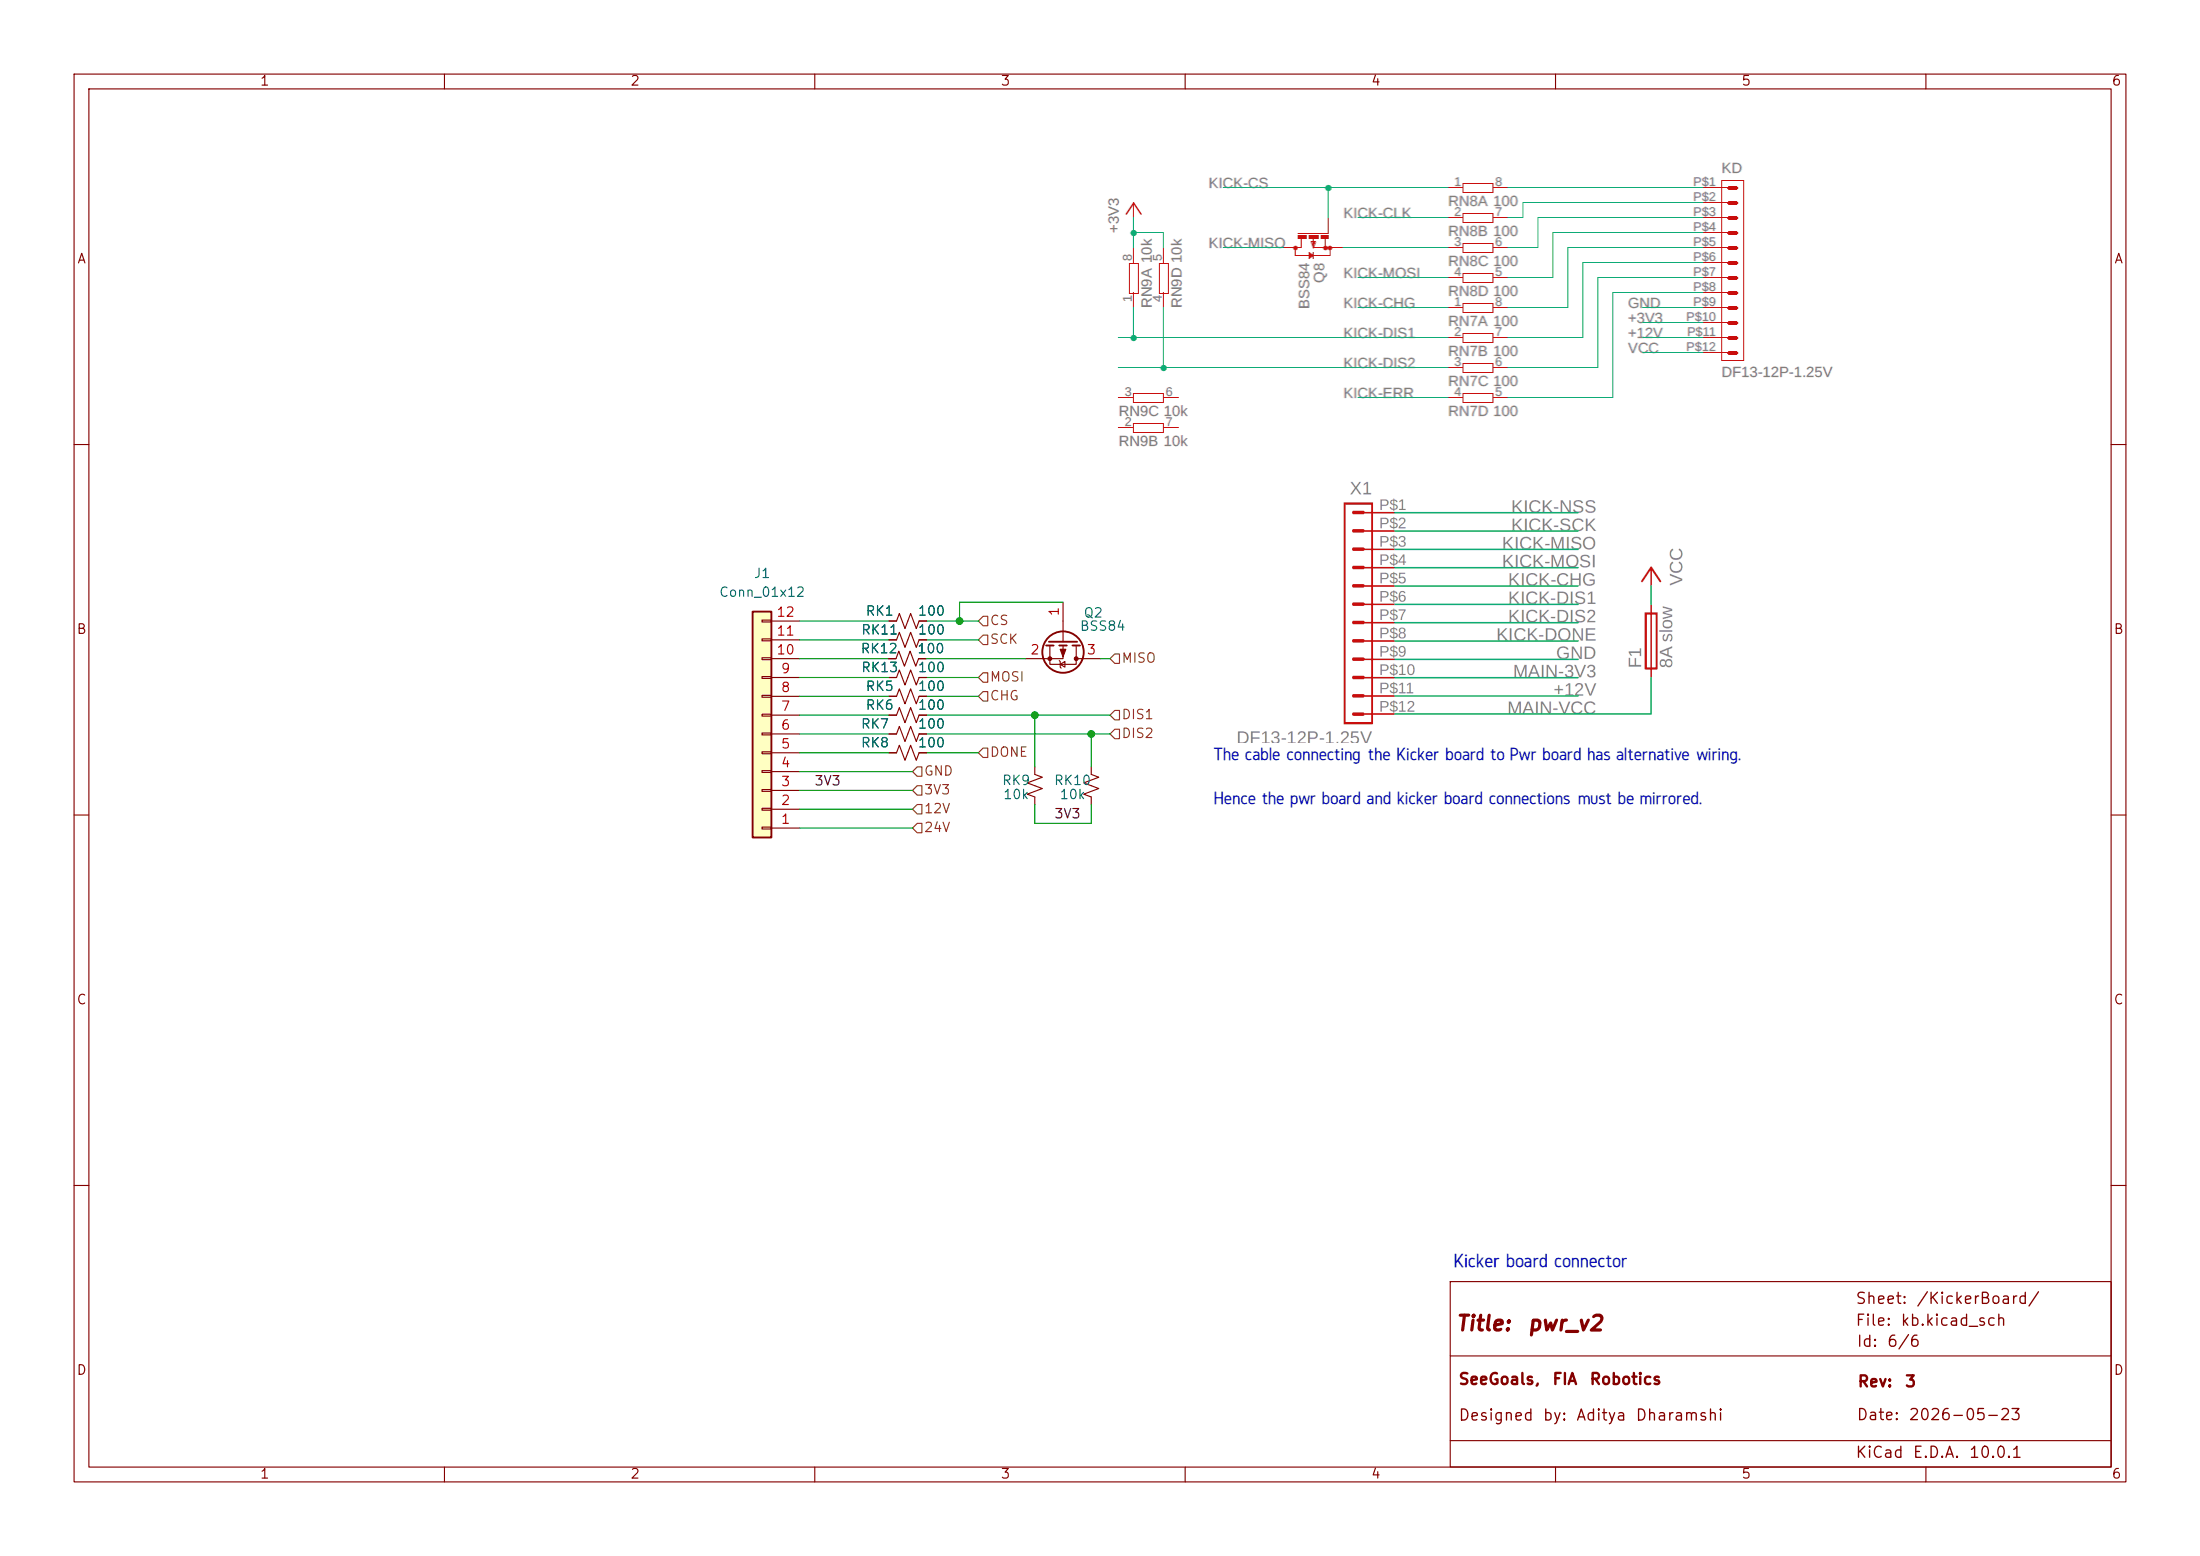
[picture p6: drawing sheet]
(kicad_sch
 (version 20260306)
 (generator "eeschema")
 (generator_version "10.0")
 (paper "A4")
 (title_block
  (title "pwr_v2")
  (date "2026-05-23")
  (rev "3")
  (company "Buck regulator circuits to generate 12V, 5V and 3.3V supplies.")
  (comment 1 "Kicker board connector"))
 (lib_symbols
  (symbol "Connector_Generic:Conn_01x12"
   (pin_names
    (offset 1.016) (hide yes)) (exclude_from_sim no) (in_bom yes) (on_board yes)
   (in_pos_files yes)
   (duplicate_pin_numbers_are_jumpers no)
   (property "Reference" "J" (at 0 15.24 0) (show_name no) (do_not_autoplace no) (effects (font (size 1.27 1.27))))
   (property "Value" "Conn_01x12" (at 0 -17.78 0) (show_name no) (do_not_autoplace no) (effects (font (size 1.27 1.27))))
   (property "Footprint" "" (at 0 0 0) (show_name no) (do_not_autoplace no) (hide yes) (effects (font (size 1.27 1.27))))
   (property "Datasheet" "" (at 0 0 0) (show_name no) (do_not_autoplace no) (hide yes) (effects (font (size 1.27 1.27))))
   (property "Description" "Generic connector, single row, 01x12, script generated (kicad-library-utils/schlib/autogen/connector/)" (at 0 0 0) (show_name no) (do_not_autoplace no) (hide yes) (effects (font (size 1.27 1.27))))
   (symbol "Conn_01x12_1_1"
    (rectangle (start -1.27 13.97) (end 1.27 -16.51) (stroke (width 0.254) (type default)) (fill (type background)))
    (rectangle (start -1.27 12.827) (end 0 12.573) (stroke (width 0.1524) (type default)) (fill (type none)))
    (rectangle (start -1.27 10.287) (end 0 10.033) (stroke (width 0.1524) (type default)) (fill (type none)))
    (rectangle (start -1.27 7.747) (end 0 7.493) (stroke (width 0.1524) (type default)) (fill (type none)))
    (rectangle (start -1.27 5.207) (end 0 4.953) (stroke (width 0.1524) (type default)) (fill (type none)))
    (rectangle (start -1.27 2.667) (end 0 2.413) (stroke (width 0.1524) (type default)) (fill (type none)))
    (rectangle (start -1.27 0.127) (end 0 -0.127) (stroke (width 0.1524) (type default)) (fill (type none)))
    (rectangle (start -1.27 -2.413) (end 0 -2.667) (stroke (width 0.1524) (type default)) (fill (type none)))
    (rectangle (start -1.27 -4.953) (end 0 -5.207) (stroke (width 0.1524) (type default)) (fill (type none)))
    (rectangle (start -1.27 -7.493) (end 0 -7.747) (stroke (width 0.1524) (type default)) (fill (type none)))
    (rectangle (start -1.27 -10.033) (end 0 -10.287) (stroke (width 0.1524) (type default)) (fill (type none)))
    (rectangle (start -1.27 -12.573) (end 0 -12.827) (stroke (width 0.1524) (type default)) (fill (type none)))
    (rectangle (start -1.27 -15.113) (end 0 -15.367) (stroke (width 0.1524) (type default)) (fill (type none)))
    (pin passive line (at -5.08 12.7 0) (length 3.81) (name "Pin_1" (effects (font (size 1.27 1.27)))) (number "1" (effects (font (size 1.27 1.27)))))
    (pin passive line (at -5.08 10.16 0) (length 3.81) (name "Pin_2" (effects (font (size 1.27 1.27)))) (number "2" (effects (font (size 1.27 1.27)))))
    (pin passive line (at -5.08 7.62 0) (length 3.81) (name "Pin_3" (effects (font (size 1.27 1.27)))) (number "3" (effects (font (size 1.27 1.27)))))
    (pin passive line (at -5.08 5.08 0) (length 3.81) (name "Pin_4" (effects (font (size 1.27 1.27)))) (number "4" (effects (font (size 1.27 1.27)))))
    (pin passive line (at -5.08 2.54 0) (length 3.81) (name "Pin_5" (effects (font (size 1.27 1.27)))) (number "5" (effects (font (size 1.27 1.27)))))
    (pin passive line (at -5.08 0 0) (length 3.81) (name "Pin_6" (effects (font (size 1.27 1.27)))) (number "6" (effects (font (size 1.27 1.27)))))
    (pin passive line (at -5.08 -2.54 0) (length 3.81) (name "Pin_7" (effects (font (size 1.27 1.27)))) (number "7" (effects (font (size 1.27 1.27)))))
    (pin passive line (at -5.08 -5.08 0) (length 3.81) (name "Pin_8" (effects (font (size 1.27 1.27)))) (number "8" (effects (font (size 1.27 1.27)))))
    (pin passive line (at -5.08 -7.62 0) (length 3.81) (name "Pin_9" (effects (font (size 1.27 1.27)))) (number "9" (effects (font (size 1.27 1.27)))))
    (pin passive line (at -5.08 -10.16 0) (length 3.81) (name "Pin_10" (effects (font (size 1.27 1.27)))) (number "10" (effects (font (size 1.27 1.27)))))
    (pin passive line (at -5.08 -12.7 0) (length 3.81) (name "Pin_11" (effects (font (size 1.27 1.27)))) (number "11" (effects (font (size 1.27 1.27)))))
    (pin passive line (at -5.08 -15.24 0) (length 3.81) (name "Pin_12" (effects (font (size 1.27 1.27)))) (number "12" (effects (font (size 1.27 1.27))))))
   (embedded_fonts no))
  (symbol "Device:R_Small_US"
   (pin_numbers (hide yes))
   (pin_names
    (offset 0.254) (hide yes)) (exclude_from_sim no) (in_bom yes) (on_board yes)
   (in_pos_files yes)
   (duplicate_pin_numbers_are_jumpers no)
   (property "Reference" "R" (at 0.762 0.508 0) (show_name no) (do_not_autoplace no) (effects (font (size 1.27 1.27)) (justify left)))
   (property "Value" "R_Small_US" (at 0.762 -1.016 0) (show_name no) (do_not_autoplace no) (effects (font (size 1.27 1.27)) (justify left)))
   (property "Footprint" "" (at 0 0 0) (show_name no) (do_not_autoplace no) (hide yes) (effects (font (size 1.27 1.27))))
   (property "Datasheet" "" (at 0 0 0) (show_name no) (do_not_autoplace no) (hide yes) (effects (font (size 1.27 1.27))))
   (property "Description" "Resistor, small US symbol" (at 0 0 0) (show_name no) (do_not_autoplace no) (hide yes) (effects (font (size 1.27 1.27))))
   (symbol "R_Small_US_1_1"
    (polyline (pts (xy 0 1.524) (xy 1.016 1.143) (xy 0 0.762) (xy -1.016 0.381) (xy 0 0)) (stroke (width 0) (type default)) (fill (type none)))
    (polyline (pts (xy 0 0) (xy 1.016 -0.381) (xy 0 -0.762) (xy -1.016 -1.143) (xy 0 -1.524)) (stroke (width 0) (type default)) (fill (type none)))
    (pin passive line (at 0 2.54 270) (length 1.016) (name "" (effects (font (size 1.27 1.27)))) (number "1" (effects (font (size 1.27 1.27)))))
    (pin passive line (at 0 -2.54 90) (length 1.016) (name "" (effects (font (size 1.27 1.27)))) (number "2" (effects (font (size 1.27 1.27))))))
   (embedded_fonts no))
  (symbol "Transistor_FET:BSS84"
   (pin_names (hide yes)) (exclude_from_sim no) (in_bom yes) (on_board yes)
   (in_pos_files yes)
   (duplicate_pin_numbers_are_jumpers no)
   (property "Reference" "Q" (at 5.08 1.905 0) (show_name no) (do_not_autoplace no) (effects (font (size 1.27 1.27)) (justify left)))
   (property "Value" "BSS84" (at 5.08 0 0) (show_name no) (do_not_autoplace no) (effects (font (size 1.27 1.27)) (justify left)))
   (property "Footprint" "Package_TO_SOT_SMD:SOT-23" (at 5.08 -1.905 0) (show_name no) (do_not_autoplace no) (hide yes) (effects (font (size 1.27 1.27)
    (italic yes)) (justify left)))
   (property "Datasheet" "http://assets.nexperia.com/documents/data-sheet/BSS84.pdf" (at 5.08 -3.81 0) (show_name no) (do_not_autoplace no) (hide yes) (effects (font (size 1.27 1.27)) (justify left)))
   (property "Description" "-0.13A Id, -50V Vds, P-Channel MOSFET, SOT-23" (at 0 0 0) (show_name no) (do_not_autoplace no) (hide yes) (effects (font (size 1.27 1.27))))
   (symbol "BSS84_0_1"
    (polyline (pts (xy 0.254 1.905) (xy 0.254 -1.905)) (stroke (width 0.254) (type default)) (fill (type none)))
    (polyline (pts (xy 0.254 0) (xy -2.54 0)) (stroke (width 0) (type default)) (fill (type none)))
    (polyline (pts (xy 0.762 2.286) (xy 0.762 1.27)) (stroke (width 0.254) (type default)) (fill (type none)))
    (polyline (pts (xy 0.762 1.778) (xy 3.302 1.778) (xy 3.302 -1.778) (xy 0.762 -1.778)) (stroke (width 0) (type default)) (fill (type none)))
    (polyline (pts (xy 0.762 0.508) (xy 0.762 -0.508)) (stroke (width 0.254) (type default)) (fill (type none)))
    (polyline (pts (xy 0.762 -1.27) (xy 0.762 -2.286)) (stroke (width 0.254) (type default)) (fill (type none)))
    (circle (center 1.651 0) (radius 2.794) (stroke (width 0.254) (type default)) (fill (type none)))
    (polyline (pts (xy 2.286 0) (xy 1.27 0.381) (xy 1.27 -0.381) (xy 2.286 0)) (stroke (width 0) (type default)) (fill (type outline)))
    (polyline (pts (xy 2.54 2.54) (xy 2.54 1.778)) (stroke (width 0) (type default)) (fill (type none)))
    (circle (center 2.54 1.778) (radius 0.254) (stroke (width 0) (type default)) (fill (type outline)))
    (circle (center 2.54 -1.778) (radius 0.254) (stroke (width 0) (type default)) (fill (type outline)))
    (polyline (pts (xy 2.54 -2.54) (xy 2.54 0) (xy 0.762 0)) (stroke (width 0) (type default)) (fill (type none)))
    (polyline (pts (xy 2.794 -0.508) (xy 2.921 -0.381) (xy 3.683 -0.381) (xy 3.81 -0.254)) (stroke (width 0) (type default)) (fill (type none)))
    (polyline (pts (xy 3.302 -0.381) (xy 2.921 0.254) (xy 3.683 0.254) (xy 3.302 -0.381)) (stroke (width 0) (type default)) (fill (type none))))
   (symbol "BSS84_1_1"
    (pin input line (at -5.08 0 0) (length 2.54) (name "G" (effects (font (size 1.27 1.27)))) (number "1" (effects (font (size 1.27 1.27)))))
    (pin passive line (at 2.54 -5.08 90) (length 2.54) (name "S" (effects (font (size 1.27 1.27)))) (number "2" (effects (font (size 1.27 1.27)))))
    (pin passive line (at 2.54 5.08 270) (length 2.54) (name "D" (effects (font (size 1.27 1.27)))) (number "3" (effects (font (size 1.27 1.27))))))
   (embedded_fonts no)))
 (text "Kicker board connector"
  (exclude_from_sim no)
  (at 196.215 170.815 0)
  (effects (font
    (face "Gidole") (size 1.905 1.905)) (justify left)))
 (text "The cable connecting the Kicker board to Pwr board has alternative wiring.\n\nHence the pwr board and kicker board connections must be mirrored."
  (exclude_from_sim no)
  (at 163.83 105.41 0)
  (effects (font
    (face "Gidole") (size 1.778 1.778)) (justify left)))
 (junction
  (at 129.54 83.82)
  (diameter 0)
  (color 0 0 0 0))
 (junction
  (at 147.32 99.06)
  (diameter 0)
  (color 0 0 0 0))
 (junction
  (at 139.7 96.52)
  (diameter 0)
  (color 0 0 0 0))
 (wire
  (pts (xy 107.95 101.6) (xy 120.015 101.6))
  (stroke (width 0) (type default)))
 (wire
  (pts (xy 132.08 86.36) (xy 125.095 86.36))
  (stroke (width 0) (type default)))
 (wire
  (pts (xy 107.95 104.14) (xy 123.19 104.14))
  (stroke (width 0) (type default)))
 (wire
  (pts (xy 139.7 111.125) (xy 147.32 111.125))
  (stroke (width 0) (type default)))
 (wire
  (pts (xy 125.095 99.06) (xy 147.32 99.06))
  (stroke (width 0) (type default)))
 (wire
  (pts (xy 120.015 86.36) (xy 107.95 86.36))
  (stroke (width 0) (type default)))
 (wire
  (pts (xy 107.95 93.98) (xy 120.015 93.98))
  (stroke (width 0) (type default)))
 (wire
  (pts (xy 107.95 99.06) (xy 120.015 99.06))
  (stroke (width 0) (type default)))
 (wire
  (pts (xy 120.015 83.82) (xy 107.95 83.82))
  (stroke (width 0) (type default)))
 (wire
  (pts (xy 143.51 81.28) (xy 129.54 81.28))
  (stroke (width 0) (type default)))
 (wire
  (pts (xy 139.7 108.585) (xy 139.7 111.125))
  (stroke (width 0) (type default)))
 (wire
  (pts (xy 125.095 96.52) (xy 139.7 96.52))
  (stroke (width 0) (type default)))
 (wire
  (pts (xy 107.95 111.76) (xy 123.19 111.76))
  (stroke (width 0) (type default)))
 (wire
  (pts (xy 147.32 99.06) (xy 147.32 103.505))
  (stroke (width 0) (type default)))
 (wire
  (pts (xy 149.86 88.9) (xy 148.59 88.9))
  (stroke (width 0) (type default)))
 (wire
  (pts (xy 139.7 96.52) (xy 139.7 103.505))
  (stroke (width 0) (type default)))
 (wire
  (pts (xy 125.095 91.44) (xy 132.08 91.44))
  (stroke (width 0) (type default)))
 (wire
  (pts (xy 107.95 88.9) (xy 119.9418 88.9))
  (stroke (width 0) (type default)))
 (wire
  (pts (xy 132.08 101.6) (xy 125.095 101.6))
  (stroke (width 0) (type default)))
 (wire
  (pts (xy 107.95 109.22) (xy 123.19 109.22))
  (stroke (width 0) (type default)))
 (wire
  (pts (xy 125.0218 88.9) (xy 138.43 88.9))
  (stroke (width 0) (type default)))
 (wire
  (pts (xy 120.015 91.44) (xy 107.95 91.44))
  (stroke (width 0) (type default)))
 (wire
  (pts (xy 129.54 83.82) (xy 132.08 83.82))
  (stroke (width 0) (type default)))
 (wire
  (pts (xy 132.08 93.98) (xy 125.095 93.98))
  (stroke (width 0) (type default)))
 (wire
  (pts (xy 129.54 81.28) (xy 129.54 83.82))
  (stroke (width 0) (type default)))
 (wire
  (pts (xy 139.7 96.52) (xy 149.86 96.52))
  (stroke (width 0) (type default)))
 (wire
  (pts (xy 147.32 111.125) (xy 147.32 108.585))
  (stroke (width 0) (type default)))
 (wire
  (pts (xy 107.95 106.68) (xy 123.19 106.68))
  (stroke (width 0) (type default)))
 (wire
  (pts (xy 125.095 83.82) (xy 129.54 83.82))
  (stroke (width 0) (type default)))
 (wire
  (pts (xy 107.95 96.52) (xy 120.015 96.52))
  (stroke (width 0) (type default)))
 (wire
  (pts (xy 149.86 99.06) (xy 147.32 99.06))
  (stroke (width 0) (type default)))
 (image
  (at 198.12 39.37)
  (scale 1.58894)
  (data))
 (image
  (at 197.485 82.55)
  (scale 0.190194)
  (data))
 (label "3V3"
  (at 142.24 111.125 0)
  (effects (font (size 1.27 1.27)) (justify left bottom)))
 (label "3V3"
  (at 109.855 106.68 0)
  (effects (font (size 1.27 1.27)) (justify left bottom)))
 (hierarchical_label "MISO"
  (shape input)
  (at 149.86 88.9 0)
  (effects (font (size 1.27 1.27)) (justify left)))
 (hierarchical_label "CHG"
  (shape input)
  (at 132.08 93.98 0)
  (effects (font (size 1.27 1.27)) (justify left)))
 (hierarchical_label "DIS1"
  (shape input)
  (at 149.86 96.52 0)
  (effects (font (size 1.27 1.27)) (justify left)))
 (hierarchical_label "24V"
  (shape input)
  (at 123.19 111.76 0)
  (effects (font (size 1.27 1.27)) (justify left)))
 (hierarchical_label "SCK"
  (shape input)
  (at 132.08 86.36 0)
  (effects (font (size 1.27 1.27)) (justify left)))
 (hierarchical_label "CS"
  (shape input)
  (at 132.08 83.82 0)
  (effects (font (size 1.27 1.27)) (justify left)))
 (hierarchical_label "GND"
  (shape input)
  (at 123.19 104.14 0)
  (effects (font (size 1.27 1.27)) (justify left)))
 (hierarchical_label "3V3"
  (shape input)
  (at 123.19 106.68 0)
  (effects (font (size 1.27 1.27)) (justify left)))
 (hierarchical_label "MOSI"
  (shape input)
  (at 132.08 91.44 0)
  (effects (font (size 1.27 1.27)) (justify left)))
 (hierarchical_label "12V"
  (shape input)
  (at 123.19 109.22 0)
  (effects (font (size 1.27 1.27)) (justify left)))
 (hierarchical_label "DIS2"
  (shape input)
  (at 149.86 99.06 0)
  (effects (font (size 1.27 1.27)) (justify left)))
 (hierarchical_label "DONE"
  (shape input)
  (at 132.08 101.6 0)
  (effects (font (size 1.27 1.27)) (justify left)))
 (symbol
  (lib_id "Device:R_Small_US")
  (at 122.555 99.06 90)
  (unit 1)
  (body_style 1)
  (exclude_from_sim no)
  (in_bom yes)
  (on_board yes)
  (in_pos_files yes)
  (dnp no)
  (property "Reference" "RK7" (at 118.11 97.79 90) (show_name no) (do_not_autoplace no) (effects (font (size 1.27 1.27))))
  (property "Value" "100" (at 125.73 97.79 90) (show_name no) (do_not_autoplace no) (effects (font (size 1.27 1.27))))
  (property "Footprint" "Resistor_SMD:R_0402_1005Metric" (at 122.555 99.06 0) (hide yes) (show_name no) (do_not_autoplace no) (effects (font (size 1.27 1.27))))
  (property "Datasheet" "" (at 122.555 99.06 0) (hide yes) (show_name no) (do_not_autoplace no) (effects (font (size 1.27 1.27))))
  (property "Description" "JLC:C25076" (at 122.555 99.06 0) (hide yes) (show_name no) (do_not_autoplace no) (effects (font (size 1.27 1.27))))
  (property "Datasheet_1" "" (at 122.555 99.06 0) (show_name no) (do_not_autoplace no) (effects (font (size 1.27 1.27))))
  (property "Footprint_1" "" (at 122.555 99.06 0) (show_name no) (do_not_autoplace no) (effects (font (size 1.27 1.27))))
  (property "Height" "" (at 122.555 99.06 0) (show_name no) (do_not_autoplace no) (effects (font (size 1.27 1.27))))
  (property "Manufacturer_Name" "" (at 122.555 99.06 0) (show_name no) (do_not_autoplace no) (effects (font (size 1.27 1.27))))
  (property "Manufacturer_Part_Number" "" (at 122.555 99.06 0) (show_name no) (do_not_autoplace no) (effects (font (size 1.27 1.27))))
  (property "Mouser Part Number" "" (at 122.555 99.06 0) (show_name no) (do_not_autoplace no) (effects (font (size 1.27 1.27))))
  (property "Mouser Price/Stock" "" (at 122.555 99.06 0) (show_name no) (do_not_autoplace no) (effects (font (size 1.27 1.27))))
  (property "Reference_1" "" (at 122.555 99.06 0) (show_name no) (do_not_autoplace no) (effects (font (size 1.27 1.27))))
  (property "Value_1" "" (at 122.555 99.06 0) (show_name no) (do_not_autoplace no) (effects (font (size 1.27 1.27))))
  (property "Voltage" "" (at 122.555 99.06 0) (show_name no) (do_not_autoplace no) (effects (font (size 1.27 1.27))))
  (pin "1")
  (pin "2"))
 (symbol
  (lib_id "Device:R_Small_US")
  (at 122.555 101.6 90)
  (unit 1)
  (body_style 1)
  (exclude_from_sim no)
  (in_bom yes)
  (on_board yes)
  (in_pos_files yes)
  (dnp no)
  (property "Reference" "RK8" (at 118.11 100.33 90) (show_name no) (do_not_autoplace no) (effects (font (size 1.27 1.27))))
  (property "Value" "100" (at 125.73 100.33 90) (show_name no) (do_not_autoplace no) (effects (font (size 1.27 1.27))))
  (property "Footprint" "Resistor_SMD:R_0402_1005Metric" (at 122.555 101.6 0) (hide yes) (show_name no) (do_not_autoplace no) (effects (font (size 1.27 1.27))))
  (property "Datasheet" "" (at 122.555 101.6 0) (hide yes) (show_name no) (do_not_autoplace no) (effects (font (size 1.27 1.27))))
  (property "Description" "JLC:C25076" (at 122.555 101.6 0) (hide yes) (show_name no) (do_not_autoplace no) (effects (font (size 1.27 1.27))))
  (property "Datasheet_1" "" (at 122.555 101.6 0) (show_name no) (do_not_autoplace no) (effects (font (size 1.27 1.27))))
  (property "Footprint_1" "" (at 122.555 101.6 0) (show_name no) (do_not_autoplace no) (effects (font (size 1.27 1.27))))
  (property "Height" "" (at 122.555 101.6 0) (show_name no) (do_not_autoplace no) (effects (font (size 1.27 1.27))))
  (property "Manufacturer_Name" "" (at 122.555 101.6 0) (show_name no) (do_not_autoplace no) (effects (font (size 1.27 1.27))))
  (property "Manufacturer_Part_Number" "" (at 122.555 101.6 0) (show_name no) (do_not_autoplace no) (effects (font (size 1.27 1.27))))
  (property "Mouser Part Number" "" (at 122.555 101.6 0) (show_name no) (do_not_autoplace no) (effects (font (size 1.27 1.27))))
  (property "Mouser Price/Stock" "" (at 122.555 101.6 0) (show_name no) (do_not_autoplace no) (effects (font (size 1.27 1.27))))
  (property "Reference_1" "" (at 122.555 101.6 0) (show_name no) (do_not_autoplace no) (effects (font (size 1.27 1.27))))
  (property "Value_1" "" (at 122.555 101.6 0) (show_name no) (do_not_autoplace no) (effects (font (size 1.27 1.27))))
  (property "Voltage" "" (at 122.555 101.6 0) (show_name no) (do_not_autoplace no) (effects (font (size 1.27 1.27))))
  (pin "1")
  (pin "2"))
 (symbol
  (lib_id "Device:R_Small_US")
  (at 122.555 93.98 90)
  (unit 1)
  (body_style 1)
  (exclude_from_sim no)
  (in_bom yes)
  (on_board yes)
  (in_pos_files yes)
  (dnp no)
  (property "Reference" "RK5" (at 118.745 92.71 90) (show_name no) (do_not_autoplace no) (effects (font (size 1.27 1.27))))
  (property "Value" "100" (at 125.73 92.71 90) (show_name no) (do_not_autoplace no) (effects (font (size 1.27 1.27))))
  (property "Footprint" "Resistor_SMD:R_0402_1005Metric" (at 122.555 93.98 0) (hide yes) (show_name no) (do_not_autoplace no) (effects (font (size 1.27 1.27))))
  (property "Datasheet" "" (at 122.555 93.98 0) (hide yes) (show_name no) (do_not_autoplace no) (effects (font (size 1.27 1.27))))
  (property "Description" "JLC:C25076" (at 122.555 93.98 0) (hide yes) (show_name no) (do_not_autoplace no) (effects (font (size 1.27 1.27))))
  (property "Datasheet_1" "" (at 122.555 93.98 0) (show_name no) (do_not_autoplace no) (effects (font (size 1.27 1.27))))
  (property "Footprint_1" "" (at 122.555 93.98 0) (show_name no) (do_not_autoplace no) (effects (font (size 1.27 1.27))))
  (property "Height" "" (at 122.555 93.98 0) (show_name no) (do_not_autoplace no) (effects (font (size 1.27 1.27))))
  (property "Manufacturer_Name" "" (at 122.555 93.98 0) (show_name no) (do_not_autoplace no) (effects (font (size 1.27 1.27))))
  (property "Manufacturer_Part_Number" "" (at 122.555 93.98 0) (show_name no) (do_not_autoplace no) (effects (font (size 1.27 1.27))))
  (property "Mouser Part Number" "" (at 122.555 93.98 0) (show_name no) (do_not_autoplace no) (effects (font (size 1.27 1.27))))
  (property "Mouser Price/Stock" "" (at 122.555 93.98 0) (show_name no) (do_not_autoplace no) (effects (font (size 1.27 1.27))))
  (property "Reference_1" "" (at 122.555 93.98 0) (show_name no) (do_not_autoplace no) (effects (font (size 1.27 1.27))))
  (property "Value_1" "" (at 122.555 93.98 0) (show_name no) (do_not_autoplace no) (effects (font (size 1.27 1.27))))
  (property "Voltage" "" (at 122.555 93.98 0) (show_name no) (do_not_autoplace no) (effects (font (size 1.27 1.27))))
  (pin "1")
  (pin "2"))
 (symbol
  (lib_id "Device:R_Small_US")
  (at 122.555 86.36 90)
  (unit 1)
  (body_style 1)
  (exclude_from_sim no)
  (in_bom yes)
  (on_board yes)
  (in_pos_files yes)
  (dnp no)
  (property "Reference" "RK11" (at 118.745 85.09 90) (show_name no) (do_not_autoplace no) (effects (font (size 1.27 1.27))))
  (property "Value" "100" (at 125.73 85.09 90) (show_name no) (do_not_autoplace no) (effects (font (size 1.27 1.27))))
  (property "Footprint" "Resistor_SMD:R_0402_1005Metric" (at 122.555 86.36 0) (hide yes) (show_name no) (do_not_autoplace no) (effects (font (size 1.27 1.27))))
  (property "Datasheet" "" (at 122.555 86.36 0) (hide yes) (show_name no) (do_not_autoplace no) (effects (font (size 1.27 1.27))))
  (property "Description" "JLC:C25076" (at 122.555 86.36 0) (hide yes) (show_name no) (do_not_autoplace no) (effects (font (size 1.27 1.27))))
  (property "Datasheet_1" "" (at 122.555 86.36 0) (show_name no) (do_not_autoplace no) (effects (font (size 1.27 1.27))))
  (property "Footprint_1" "" (at 122.555 86.36 0) (show_name no) (do_not_autoplace no) (effects (font (size 1.27 1.27))))
  (property "Height" "" (at 122.555 86.36 0) (show_name no) (do_not_autoplace no) (effects (font (size 1.27 1.27))))
  (property "Manufacturer_Name" "" (at 122.555 86.36 0) (show_name no) (do_not_autoplace no) (effects (font (size 1.27 1.27))))
  (property "Manufacturer_Part_Number" "" (at 122.555 86.36 0) (show_name no) (do_not_autoplace no) (effects (font (size 1.27 1.27))))
  (property "Mouser Part Number" "" (at 122.555 86.36 0) (show_name no) (do_not_autoplace no) (effects (font (size 1.27 1.27))))
  (property "Mouser Price/Stock" "" (at 122.555 86.36 0) (show_name no) (do_not_autoplace no) (effects (font (size 1.27 1.27))))
  (property "Reference_1" "" (at 122.555 86.36 0) (show_name no) (do_not_autoplace no) (effects (font (size 1.27 1.27))))
  (property "Value_1" "" (at 122.555 86.36 0) (show_name no) (do_not_autoplace no) (effects (font (size 1.27 1.27))))
  (property "Voltage" "" (at 122.555 86.36 0) (show_name no) (do_not_autoplace no) (effects (font (size 1.27 1.27))))
  (pin "1")
  (pin "2"))
 (symbol
  (lib_id "Device:R_Small_US")
  (at 122.555 96.52 90)
  (unit 1)
  (body_style 1)
  (exclude_from_sim no)
  (in_bom yes)
  (on_board yes)
  (in_pos_files yes)
  (dnp no)
  (property "Reference" "RK6" (at 118.745 95.25 90) (show_name no) (do_not_autoplace no) (effects (font (size 1.27 1.27))))
  (property "Value" "100" (at 125.73 95.25 90) (show_name no) (do_not_autoplace no) (effects (font (size 1.27 1.27))))
  (property "Footprint" "Resistor_SMD:R_0402_1005Metric" (at 122.555 96.52 0) (hide yes) (show_name no) (do_not_autoplace no) (effects (font (size 1.27 1.27))))
  (property "Datasheet" "" (at 122.555 96.52 0) (hide yes) (show_name no) (do_not_autoplace no) (effects (font (size 1.27 1.27))))
  (property "Description" "JLC:C25076" (at 122.555 96.52 0) (hide yes) (show_name no) (do_not_autoplace no) (effects (font (size 1.27 1.27))))
  (property "Datasheet_1" "" (at 122.555 96.52 0) (show_name no) (do_not_autoplace no) (effects (font (size 1.27 1.27))))
  (property "Footprint_1" "" (at 122.555 96.52 0) (show_name no) (do_not_autoplace no) (effects (font (size 1.27 1.27))))
  (property "Height" "" (at 122.555 96.52 0) (show_name no) (do_not_autoplace no) (effects (font (size 1.27 1.27))))
  (property "Manufacturer_Name" "" (at 122.555 96.52 0) (show_name no) (do_not_autoplace no) (effects (font (size 1.27 1.27))))
  (property "Manufacturer_Part_Number" "" (at 122.555 96.52 0) (show_name no) (do_not_autoplace no) (effects (font (size 1.27 1.27))))
  (property "Mouser Part Number" "" (at 122.555 96.52 0) (show_name no) (do_not_autoplace no) (effects (font (size 1.27 1.27))))
  (property "Mouser Price/Stock" "" (at 122.555 96.52 0) (show_name no) (do_not_autoplace no) (effects (font (size 1.27 1.27))))
  (property "Reference_1" "" (at 122.555 96.52 0) (show_name no) (do_not_autoplace no) (effects (font (size 1.27 1.27))))
  (property "Value_1" "" (at 122.555 96.52 0) (show_name no) (do_not_autoplace no) (effects (font (size 1.27 1.27))))
  (property "Voltage" "" (at 122.555 96.52 0) (show_name no) (do_not_autoplace no) (effects (font (size 1.27 1.27))))
  (pin "1")
  (pin "2"))
 (symbol
  (lib_id "Device:R_Small_US")
  (at 147.32 106.045 180)
  (unit 1)
  (body_style 1)
  (exclude_from_sim no)
  (in_bom yes)
  (on_board yes)
  (in_pos_files yes)
  (dnp no)
  (property "Reference" "RK10" (at 144.78 105.41 0) (show_name no) (do_not_autoplace no) (effects (font (size 1.27 1.27))))
  (property "Value" "10k" (at 144.78 107.315 0) (show_name no) (do_not_autoplace no) (effects (font (size 1.27 1.27))))
  (property "Footprint" "Resistor_SMD:R_0402_1005Metric" (at 147.32 106.045 0) (hide yes) (show_name no) (do_not_autoplace no) (effects (font (size 1.27 1.27))))
  (property "Datasheet" "" (at 147.32 106.045 0) (hide yes) (show_name no) (do_not_autoplace no) (effects (font (size 1.27 1.27))))
  (property "Description" "JLC:C25531" (at 147.32 106.045 0) (hide yes) (show_name no) (do_not_autoplace no) (effects (font (size 1.27 1.27))))
  (property "Datasheet_1" "" (at 147.32 106.045 0) (show_name no) (do_not_autoplace no) (effects (font (size 1.27 1.27))))
  (property "Footprint_1" "" (at 147.32 106.045 0) (show_name no) (do_not_autoplace no) (effects (font (size 1.27 1.27))))
  (property "Height" "" (at 147.32 106.045 0) (show_name no) (do_not_autoplace no) (effects (font (size 1.27 1.27))))
  (property "Manufacturer_Name" "" (at 147.32 106.045 0) (show_name no) (do_not_autoplace no) (effects (font (size 1.27 1.27))))
  (property "Manufacturer_Part_Number" "" (at 147.32 106.045 0) (show_name no) (do_not_autoplace no) (effects (font (size 1.27 1.27))))
  (property "Mouser Part Number" "" (at 147.32 106.045 0) (show_name no) (do_not_autoplace no) (effects (font (size 1.27 1.27))))
  (property "Mouser Price/Stock" "" (at 147.32 106.045 0) (show_name no) (do_not_autoplace no) (effects (font (size 1.27 1.27))))
  (property "Reference_1" "" (at 147.32 106.045 0) (show_name no) (do_not_autoplace no) (effects (font (size 1.27 1.27))))
  (property "Value_1" "" (at 147.32 106.045 0) (show_name no) (do_not_autoplace no) (effects (font (size 1.27 1.27))))
  (property "Voltage" "" (at 147.32 106.045 0) (show_name no) (do_not_autoplace no) (effects (font (size 1.27 1.27))))
  (pin "1")
  (pin "2"))
 (symbol
  (lib_id "Transistor_FET:BSS84")
  (at 143.51 86.36 270)
  (unit 1)
  (body_style 1)
  (exclude_from_sim no)
  (in_bom yes)
  (on_board yes)
  (in_pos_files yes)
  (dnp no)
  (property "Reference" "Q2" (at 147.574 82.804 90) (show_name no) (do_not_autoplace no) (effects (font (size 1.27 1.27))))
  (property "Value" "BSS84" (at 148.844 84.582 90) (show_name no) (do_not_autoplace no) (effects (font (size 1.27 1.27))))
  (property "Footprint" "Package_TO_SOT_SMD:SOT-23" (at 141.605 91.44 0) (hide yes) (show_name no) (do_not_autoplace no) (effects (font (size 1.27 1.27)
    (italic yes)) (justify left)))
  (property "Datasheet" "BSS84LT1G" (at 139.7 91.44 0) (hide yes) (show_name no) (do_not_autoplace no) (effects (font (size 1.27 1.27)) (justify left)))
  (property "Description" "JLC:C82079" (at 143.51 86.36 0) (hide yes) (show_name no) (do_not_autoplace no) (effects (font (size 1.27 1.27))))
  (pin "2")
  (pin "1")
  (pin "3"))
 (symbol
  (lib_id "Connector_Generic:Conn_01x12")
  (at 102.87 99.06 180)
  (unit 1)
  (body_style 1)
  (exclude_from_sim no)
  (in_bom no)
  (on_board yes)
  (in_pos_files no)
  (dnp no)
  (fields_autoplaced yes)
  (property "Reference" "J1" (at 102.87 77.47 0) (show_name no) (do_not_autoplace no) (effects (font (size 1.27 1.27))))
  (property "Value" "Conn_01x12" (at 102.87 80.01 0) (show_name no) (do_not_autoplace no) (effects (font (size 1.27 1.27))))
  (property "Footprint" "530471210_12p:530471210" (at 102.87 99.06 0) (hide yes) (show_name no) (do_not_autoplace no) (effects (font (size 1.27 1.27))))
  (property "Datasheet" "" (at 102.87 99.06 0) (hide yes) (show_name no) (do_not_autoplace no) (effects (font (size 1.27 1.27))))
  (property "Description" "Generic connector, single row, 01x12, script generated (kicad-library-utils/schlib/autogen/connector/)" (at 102.87 99.06 0) (hide yes) (show_name no) (do_not_autoplace no) (effects (font (size 1.27 1.27))))
  (pin "8")
  (pin "6")
  (pin "7")
  (pin "5")
  (pin "10")
  (pin "1")
  (pin "3")
  (pin "4")
  (pin "11")
  (pin "12")
  (pin "2")
  (pin "9"))
 (symbol
  (lib_id "Device:R_Small_US")
  (at 122.555 91.44 90)
  (unit 1)
  (body_style 1)
  (exclude_from_sim no)
  (in_bom yes)
  (on_board yes)
  (in_pos_files yes)
  (dnp no)
  (property "Reference" "RK13" (at 118.745 90.17 90) (show_name no) (do_not_autoplace no) (effects (font (size 1.27 1.27))))
  (property "Value" "100" (at 125.73 90.17 90) (show_name no) (do_not_autoplace no) (effects (font (size 1.27 1.27))))
  (property "Footprint" "Resistor_SMD:R_0402_1005Metric" (at 122.555 91.44 0) (hide yes) (show_name no) (do_not_autoplace no) (effects (font (size 1.27 1.27))))
  (property "Datasheet" "" (at 122.555 91.44 0) (hide yes) (show_name no) (do_not_autoplace no) (effects (font (size 1.27 1.27))))
  (property "Description" "JLC:C25076" (at 122.555 91.44 0) (hide yes) (show_name no) (do_not_autoplace no) (effects (font (size 1.27 1.27))))
  (property "Datasheet_1" "" (at 122.555 91.44 0) (show_name no) (do_not_autoplace no) (effects (font (size 1.27 1.27))))
  (property "Footprint_1" "" (at 122.555 91.44 0) (show_name no) (do_not_autoplace no) (effects (font (size 1.27 1.27))))
  (property "Height" "" (at 122.555 91.44 0) (show_name no) (do_not_autoplace no) (effects (font (size 1.27 1.27))))
  (property "Manufacturer_Name" "" (at 122.555 91.44 0) (show_name no) (do_not_autoplace no) (effects (font (size 1.27 1.27))))
  (property "Manufacturer_Part_Number" "" (at 122.555 91.44 0) (show_name no) (do_not_autoplace no) (effects (font (size 1.27 1.27))))
  (property "Mouser Part Number" "" (at 122.555 91.44 0) (show_name no) (do_not_autoplace no) (effects (font (size 1.27 1.27))))
  (property "Mouser Price/Stock" "" (at 122.555 91.44 0) (show_name no) (do_not_autoplace no) (effects (font (size 1.27 1.27))))
  (property "Reference_1" "" (at 122.555 91.44 0) (show_name no) (do_not_autoplace no) (effects (font (size 1.27 1.27))))
  (property "Value_1" "" (at 122.555 91.44 0) (show_name no) (do_not_autoplace no) (effects (font (size 1.27 1.27))))
  (property "Voltage" "" (at 122.555 91.44 0) (show_name no) (do_not_autoplace no) (effects (font (size 1.27 1.27))))
  (pin "1")
  (pin "2"))
 (symbol
  (lib_id "Device:R_Small_US")
  (at 122.555 83.82 90)
  (unit 1)
  (body_style 1)
  (exclude_from_sim no)
  (in_bom yes)
  (on_board yes)
  (in_pos_files yes)
  (dnp no)
  (property "Reference" "RK1" (at 118.745 82.55 90) (show_name no) (do_not_autoplace no) (effects (font (size 1.27 1.27))))
  (property "Value" "100" (at 125.73 82.55 90) (show_name no) (do_not_autoplace no) (effects (font (size 1.27 1.27))))
  (property "Footprint" "Resistor_SMD:R_0402_1005Metric" (at 122.555 83.82 0) (hide yes) (show_name no) (do_not_autoplace no) (effects (font (size 1.27 1.27))))
  (property "Datasheet" "" (at 122.555 83.82 0) (hide yes) (show_name no) (do_not_autoplace no) (effects (font (size 1.27 1.27))))
  (property "Description" "JLC:C25076" (at 122.555 83.82 0) (hide yes) (show_name no) (do_not_autoplace no) (effects (font (size 1.27 1.27))))
  (property "Datasheet_1" "" (at 122.555 83.82 0) (show_name no) (do_not_autoplace no) (effects (font (size 1.27 1.27))))
  (property "Footprint_1" "" (at 122.555 83.82 0) (show_name no) (do_not_autoplace no) (effects (font (size 1.27 1.27))))
  (property "Height" "" (at 122.555 83.82 0) (show_name no) (do_not_autoplace no) (effects (font (size 1.27 1.27))))
  (property "Manufacturer_Name" "" (at 122.555 83.82 0) (show_name no) (do_not_autoplace no) (effects (font (size 1.27 1.27))))
  (property "Manufacturer_Part_Number" "" (at 122.555 83.82 0) (show_name no) (do_not_autoplace no) (effects (font (size 1.27 1.27))))
  (property "Mouser Part Number" "" (at 122.555 83.82 0) (show_name no) (do_not_autoplace no) (effects (font (size 1.27 1.27))))
  (property "Mouser Price/Stock" "" (at 122.555 83.82 0) (show_name no) (do_not_autoplace no) (effects (font (size 1.27 1.27))))
  (property "Reference_1" "" (at 122.555 83.82 0) (show_name no) (do_not_autoplace no) (effects (font (size 1.27 1.27))))
  (property "Value_1" "" (at 122.555 83.82 0) (show_name no) (do_not_autoplace no) (effects (font (size 1.27 1.27))))
  (property "Voltage" "" (at 122.555 83.82 0) (show_name no) (do_not_autoplace no) (effects (font (size 1.27 1.27))))
  (pin "1")
  (pin "2"))
 (symbol
  (lib_id "Device:R_Small_US")
  (at 122.4818 88.9 90)
  (unit 1)
  (body_style 1)
  (exclude_from_sim no)
  (in_bom yes)
  (on_board yes)
  (in_pos_files yes)
  (dnp no)
  (property "Reference" "RK12" (at 118.6718 87.63 90) (show_name no) (do_not_autoplace no) (effects (font (size 1.27 1.27))))
  (property "Value" "100" (at 125.6568 87.63 90) (show_name no) (do_not_autoplace no) (effects (font (size 1.27 1.27))))
  (property "Footprint" "Resistor_SMD:R_0402_1005Metric" (at 122.4818 88.9 0) (hide yes) (show_name no) (do_not_autoplace no) (effects (font (size 1.27 1.27))))
  (property "Datasheet" "" (at 122.4818 88.9 0) (hide yes) (show_name no) (do_not_autoplace no) (effects (font (size 1.27 1.27))))
  (property "Description" "JLC:C25076" (at 122.4818 88.9 0) (hide yes) (show_name no) (do_not_autoplace no) (effects (font (size 1.27 1.27))))
  (property "Datasheet_1" "" (at 122.4818 88.9 0) (show_name no) (do_not_autoplace no) (effects (font (size 1.27 1.27))))
  (property "Footprint_1" "" (at 122.4818 88.9 0) (show_name no) (do_not_autoplace no) (effects (font (size 1.27 1.27))))
  (property "Height" "" (at 122.4818 88.9 0) (show_name no) (do_not_autoplace no) (effects (font (size 1.27 1.27))))
  (property "Manufacturer_Name" "" (at 122.4818 88.9 0) (show_name no) (do_not_autoplace no) (effects (font (size 1.27 1.27))))
  (property "Manufacturer_Part_Number" "" (at 122.4818 88.9 0) (show_name no) (do_not_autoplace no) (effects (font (size 1.27 1.27))))
  (property "Mouser Part Number" "" (at 122.4818 88.9 0) (show_name no) (do_not_autoplace no) (effects (font (size 1.27 1.27))))
  (property "Mouser Price/Stock" "" (at 122.4818 88.9 0) (show_name no) (do_not_autoplace no) (effects (font (size 1.27 1.27))))
  (property "Reference_1" "" (at 122.4818 88.9 0) (show_name no) (do_not_autoplace no) (effects (font (size 1.27 1.27))))
  (property "Value_1" "" (at 122.4818 88.9 0) (show_name no) (do_not_autoplace no) (effects (font (size 1.27 1.27))))
  (property "Voltage" "" (at 122.4818 88.9 0) (show_name no) (do_not_autoplace no) (effects (font (size 1.27 1.27))))
  (pin "1")
  (pin "2"))
 (symbol
  (lib_id "Device:R_Small_US")
  (at 139.7 106.045 180)
  (unit 1)
  (body_style 1)
  (exclude_from_sim no)
  (in_bom yes)
  (on_board yes)
  (in_pos_files yes)
  (dnp no)
  (property "Reference" "RK9" (at 137.16 105.41 0) (show_name no) (do_not_autoplace no) (effects (font (size 1.27 1.27))))
  (property "Value" "10k" (at 137.16 107.315 0) (show_name no) (do_not_autoplace no) (effects (font (size 1.27 1.27))))
  (property "Footprint" "Resistor_SMD:R_0402_1005Metric" (at 139.7 106.045 0) (hide yes) (show_name no) (do_not_autoplace no) (effects (font (size 1.27 1.27))))
  (property "Datasheet" "" (at 139.7 106.045 0) (hide yes) (show_name no) (do_not_autoplace no) (effects (font (size 1.27 1.27))))
  (property "Description" "JLC:C25531" (at 139.7 106.045 0) (hide yes) (show_name no) (do_not_autoplace no) (effects (font (size 1.27 1.27))))
  (property "Datasheet_1" "" (at 139.7 106.045 0) (show_name no) (do_not_autoplace no) (effects (font (size 1.27 1.27))))
  (property "Footprint_1" "" (at 139.7 106.045 0) (show_name no) (do_not_autoplace no) (effects (font (size 1.27 1.27))))
  (property "Height" "" (at 139.7 106.045 0) (show_name no) (do_not_autoplace no) (effects (font (size 1.27 1.27))))
  (property "Manufacturer_Name" "" (at 139.7 106.045 0) (show_name no) (do_not_autoplace no) (effects (font (size 1.27 1.27))))
  (property "Manufacturer_Part_Number" "" (at 139.7 106.045 0) (show_name no) (do_not_autoplace no) (effects (font (size 1.27 1.27))))
  (property "Mouser Part Number" "" (at 139.7 106.045 0) (show_name no) (do_not_autoplace no) (effects (font (size 1.27 1.27))))
  (property "Mouser Price/Stock" "" (at 139.7 106.045 0) (show_name no) (do_not_autoplace no) (effects (font (size 1.27 1.27))))
  (property "Reference_1" "" (at 139.7 106.045 0) (show_name no) (do_not_autoplace no) (effects (font (size 1.27 1.27))))
  (property "Value_1" "" (at 139.7 106.045 0) (show_name no) (do_not_autoplace no) (effects (font (size 1.27 1.27))))
  (property "Voltage" "" (at 139.7 106.045 0) (show_name no) (do_not_autoplace no) (effects (font (size 1.27 1.27))))
  (pin "1")
  (pin "2")))
